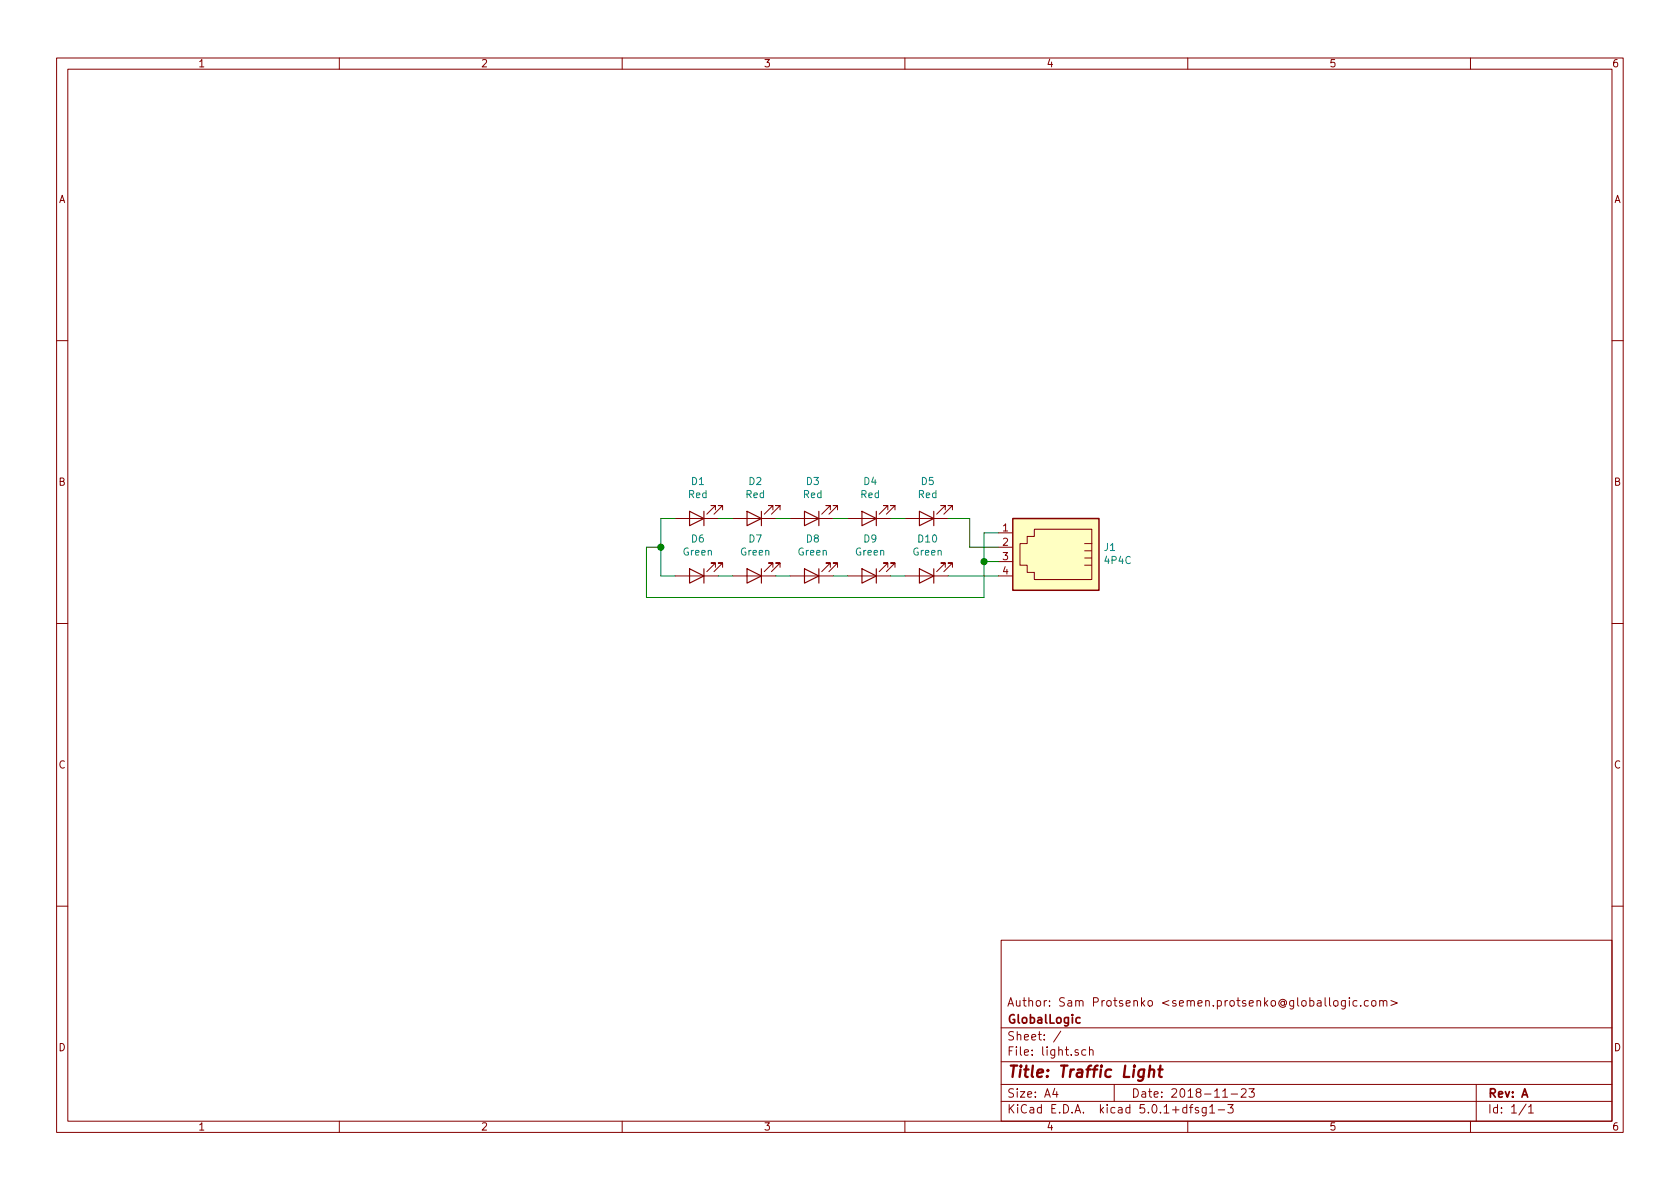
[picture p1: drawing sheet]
EESchema Schematic File Version 4
EELAYER 26 0
EELAYER END
$Descr A4 11693 8268
encoding utf-8
Sheet 1 1
Title "Traffic Light"
Date "2018-11-23"
Rev "A"
Comp "GlobalLogic"
Comment1 "Author: Sam Protsenko <semen.protsenko@globallogic.com>"
Comment2 ""
Comment3 ""
Comment4 ""
$EndDescr
$Comp
L Device:LED D1
U 1 1
P 4850 3600
F 0 "D1" H 4842 3345 50  0000 C CNN
F 1 "Red" H 4842 3436 50  0000 C CNN
F 2 "LED_THT:LED_D5.0mm" H 4850 3600 50  0001 C CNN
F 3 "~" H 4850 3600 50  0001 C CNN
	1    4850 3600
	-1   0    0    1   
$EndComp
$Comp
L Device:LED D2
U 1 1
P 5250 3600
F 0 "D2" H 5242 3345 50  0000 C CNN
F 1 "Red" H 5242 3436 50  0000 C CNN
F 2 "LED_THT:LED_D5.0mm" H 5250 3600 50  0001 C CNN
F 3 "~" H 5250 3600 50  0001 C CNN
	1    5250 3600
	-1   0    0    1   
$EndComp
$Comp
L Device:LED D3
U 1 1
P 5650 3600
F 0 "D3" H 5642 3345 50  0000 C CNN
F 1 "Red" H 5642 3436 50  0000 C CNN
F 2 "LED_THT:LED_D5.0mm" H 5650 3600 50  0001 C CNN
F 3 "~" H 5650 3600 50  0001 C CNN
	1    5650 3600
	-1   0    0    1   
$EndComp
$Comp
L Device:LED D4
U 1 1
P 6050 3600
F 0 "D4" H 6042 3345 50  0000 C CNN
F 1 "Red" H 6042 3436 50  0000 C CNN
F 2 "LED_THT:LED_D5.0mm" H 6050 3600 50  0001 C CNN
F 3 "~" H 6050 3600 50  0001 C CNN
	1    6050 3600
	-1   0    0    1   
$EndComp
$Comp
L Device:LED D5
U 1 1
P 6450 3600
F 0 "D5" H 6442 3345 50  0000 C CNN
F 1 "Red" H 6442 3436 50  0000 C CNN
F 2 "LED_THT:LED_D5.0mm" H 6450 3600 50  0001 C CNN
F 3 "~" H 6450 3600 50  0001 C CNN
	1    6450 3600
	-1   0    0    1   
$EndComp
$Comp
L Device:LED D6
U 1 1
P 4850 4000
F 0 "D6" H 4842 3745 50  0000 C CNN
F 1 "Green" H 4842 3836 50  0000 C CNN
F 2 "LED_THT:LED_D5.0mm" H 4850 4000 50  0001 C CNN
F 3 "~" H 4850 4000 50  0001 C CNN
	1    4850 4000
	-1   0    0    1   
$EndComp
$Comp
L Device:LED D7
U 1 1
P 5250 4000
F 0 "D7" H 5242 3745 50  0000 C CNN
F 1 "Green" H 5242 3836 50  0000 C CNN
F 2 "LED_THT:LED_D5.0mm" H 5250 4000 50  0001 C CNN
F 3 "~" H 5250 4000 50  0001 C CNN
	1    5250 4000
	-1   0    0    1   
$EndComp
$Comp
L Device:LED D8
U 1 1
P 5650 4000
F 0 "D8" H 5642 3745 50  0000 C CNN
F 1 "Green" H 5642 3836 50  0000 C CNN
F 2 "LED_THT:LED_D5.0mm" H 5650 4000 50  0001 C CNN
F 3 "~" H 5650 4000 50  0001 C CNN
	1    5650 4000
	-1   0    0    1   
$EndComp
$Comp
L Device:LED D9
U 1 1
P 6050 4000
F 0 "D9" H 6042 3745 50  0000 C CNN
F 1 "Green" H 6042 3836 50  0000 C CNN
F 2 "LED_THT:LED_D5.0mm" H 6050 4000 50  0001 C CNN
F 3 "~" H 6050 4000 50  0001 C CNN
	1    6050 4000
	-1   0    0    1   
$EndComp
$Comp
L Device:LED D10
U 1 1
P 6450 4000
F 0 "D10" H 6442 3745 50  0000 C CNN
F 1 "Green" H 6442 3836 50  0000 C CNN
F 2 "LED_THT:LED_D5.0mm" H 6450 4000 50  0001 C CNN
F 3 "~" H 6450 4000 50  0001 C CNN
	1    6450 4000
	-1   0    0    1   
$EndComp
Wire Wire Line
	5000 3600 5100 3600
Wire Wire Line
	5400 3600 5500 3600
Wire Wire Line
	5800 3600 5900 3600
Wire Wire Line
	6200 3600 6300 3600
Wire Wire Line
	5000 4000 5100 4000
Wire Wire Line
	5400 4000 5500 4000
Wire Wire Line
	5800 4000 5900 4000
Wire Wire Line
	6200 4000 6300 4000
Wire Wire Line
	4700 3600 4600 3600
Wire Wire Line
	4600 4000 4700 4000
Wire Wire Line
	4600 3600 4600 3800
Wire Wire Line
	4600 3800 4500 3800
Wire Wire Line
	4500 3800 4500 4150
Connection ~ 4600 3800
Wire Wire Line
	4600 3800 4600 4000
$Comp
L Connector:4P4C J1
U 1 1
P 7350 3800
F 0 "J1" H 7020 3804 50  0000 R CNN
F 1 "4P4C" H 7020 3895 50  0000 R CNN
F 2 "Connector_RJ9:RJ9_KLS_12-123-4P" V 7350 3850 50  0001 C CNN
F 3 "~" V 7350 3850 50  0001 C CNN
	1    7350 3800
	-1   0    0    1   
$EndComp
Wire Wire Line
	6750 3800 6750 3600
Wire Wire Line
	6850 4150 6850 3900
Wire Wire Line
	4500 4150 6850 4150
Wire Wire Line
	6600 3600 6750 3600
Wire Wire Line
	6750 3800 6950 3800
Wire Wire Line
	6850 3900 6950 3900
Wire Wire Line
	6600 4000 6950 4000
Wire Wire Line
	6850 3900 6850 3700
Wire Wire Line
	6850 3700 6950 3700
Connection ~ 6850 3900
$EndSCHEMATC
